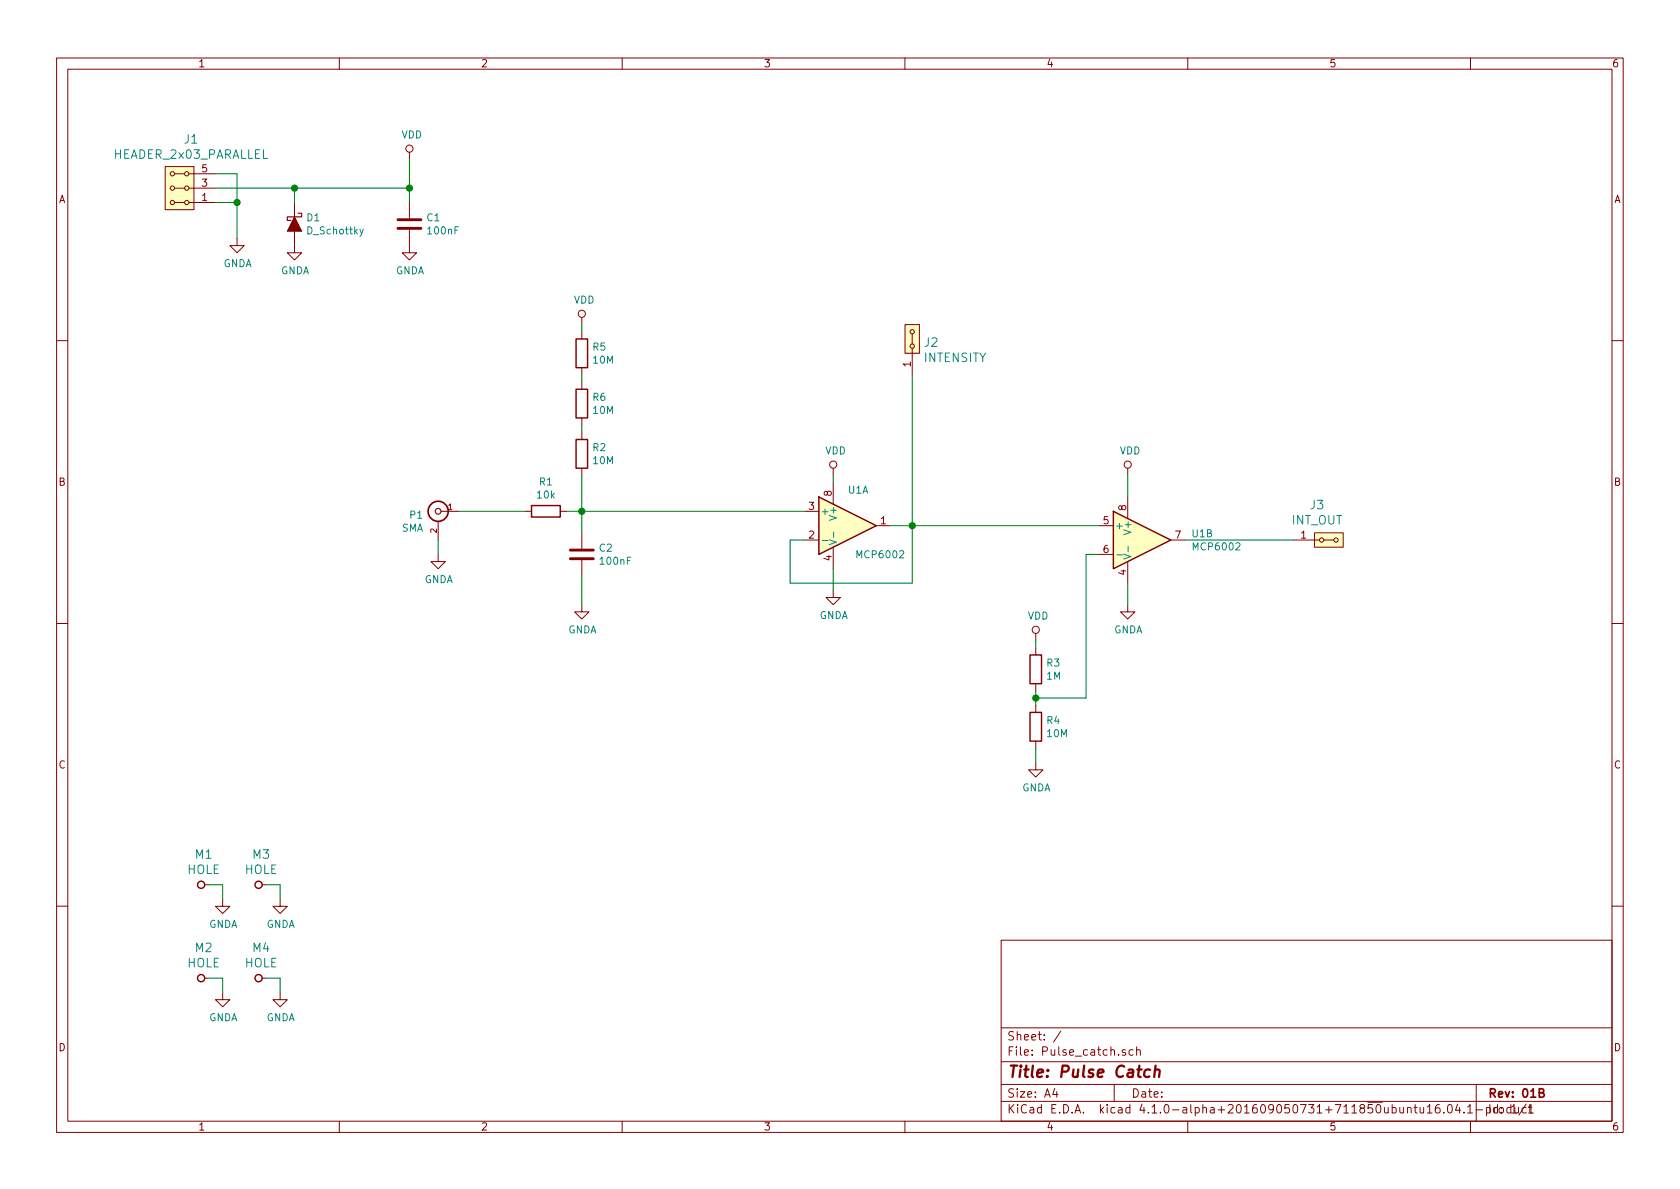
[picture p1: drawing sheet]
EESchema Schematic File Version 2
LIBS:power
LIBS:device
LIBS:transistors
LIBS:conn
LIBS:linear
LIBS:regul
LIBS:74xx
LIBS:cmos4000
LIBS:adc-dac
LIBS:memory
LIBS:xilinx
LIBS:microcontrollers
LIBS:dsp
LIBS:microchip
LIBS:analog_switches
LIBS:motorola
LIBS:texas
LIBS:intel
LIBS:audio
LIBS:interface
LIBS:digital-audio
LIBS:philips
LIBS:display
LIBS:cypress
LIBS:siliconi
LIBS:opto
LIBS:atmel
LIBS:contrib
LIBS:valves
LIBS:MLAB_HEADER
LIBS:MLAB_MECHANICAL
LIBS:Pulse_catch-cache
EELAYER 25 0
EELAYER END
$Descr A4 11693 8268
encoding utf-8
Sheet 1 1
Title "Pulse Catch"
Date ""
Rev "01B"
Comp ""
Comment1 ""
Comment2 ""
Comment3 ""
Comment4 ""
$EndDescr
$Comp
L R R1
U 1 1
P 3800 3550
F 0 "R1" V 3593 3550 50  0000 C CNN
F 1 "10k" V 3684 3550 50  0000 C CNN
F 2 "Resistors_SMD:R_0805" V 3730 3550 50  0001 C CNN
F 3 "" H 3800 3550 50  0000 C CNN
	1    3800 3550
	0    1    1    0   
$EndComp
$Comp
L C C2
U 1 1
P 4050 3850
F 0 "C2" H 4165 3896 50  0000 L CNN
F 1 "100nF" H 4165 3805 50  0000 L CNN
F 2 "Capacitors_SMD:C_0805" H 4088 3700 50  0001 C CNN
F 3 "" H 4050 3850 50  0000 C CNN
	1    4050 3850
	1    0    0    -1  
$EndComp
$Comp
L GNDA #PWR01
U 1 1
P 4050 4200
F 0 "#PWR01" H 4050 3950 50  0001 C CNN
F 1 "GNDA" H 4055 4027 50  0000 C CNN
F 2 "" H 4050 4200 50  0000 C CNN
F 3 "" H 4050 4200 50  0000 C CNN
	1    4050 4200
	1    0    0    -1  
$EndComp
$Comp
L BNC P1
U 1 1
P 3050 3550
F 0 "P1" H 3151 3526 50  0000 L CNN
F 1 "SMA" H 3151 3435 50  0000 L CNN
F 2 "Mlab_Con:SMA6251A13G50" H 3050 3550 50  0001 C CNN
F 3 "" H 3050 3550 50  0000 C CNN
	1    3050 3550
	-1   0    0    -1  
$EndComp
$Comp
L VDD #PWR02
U 1 1
P 4050 2250
F 0 "#PWR02" H 4050 2100 50  0001 C CNN
F 1 "VDD" H 4067 2423 50  0000 C CNN
F 2 "" H 4050 2250 50  0000 C CNN
F 3 "" H 4050 2250 50  0000 C CNN
	1    4050 2250
	1    0    0    -1  
$EndComp
$Comp
L MCP6002 U1
U 1 1
P 5900 3650
F 0 "U1" H 5900 3900 50  0000 L CNN
F 1 "MCP6002" H 5950 3450 50  0000 L CNN
F 2 "Housings_SSOP:MSOP-8_3x3mm_Pitch0.65mm" H 5800 3700 50  0001 C CNN
F 3 "" H 5900 3800 50  0000 C CNN
	1    5900 3650
	1    0    0    -1  
$EndComp
$Comp
L MCP6002 U1
U 2 1
P 7950 3750
F 0 "U1" H 8291 3796 50  0000 L CNN
F 1 "MCP6002" H 8291 3705 50  0000 L CNN
F 2 "Housings_SSOP:MSOP-8_3x3mm_Pitch0.65mm" H 7850 3800 50  0001 C CNN
F 3 "" H 7950 3900 50  0000 C CNN
	2    7950 3750
	1    0    0    -1  
$EndComp
$Comp
L GNDA #PWR03
U 1 1
P 5800 4100
F 0 "#PWR03" H 5800 3850 50  0001 C CNN
F 1 "GNDA" H 5805 3927 50  0000 C CNN
F 2 "" H 5800 4100 50  0000 C CNN
F 3 "" H 5800 4100 50  0000 C CNN
	1    5800 4100
	1    0    0    -1  
$EndComp
$Comp
L VDD #PWR04
U 1 1
P 5800 3300
F 0 "#PWR04" H 5800 3150 50  0001 C CNN
F 1 "VDD" H 5817 3473 50  0000 C CNN
F 2 "" H 5800 3300 50  0000 C CNN
F 3 "" H 5800 3300 50  0000 C CNN
	1    5800 3300
	1    0    0    -1  
$EndComp
$Comp
L R R3
U 1 1
P 7210 4650
F 0 "R3" H 7280 4696 50  0000 L CNN
F 1 "1M" H 7280 4605 50  0000 L CNN
F 2 "Resistors_SMD:R_0805" V 7140 4650 50  0001 C CNN
F 3 "" H 7210 4650 50  0000 C CNN
	1    7210 4650
	1    0    0    -1  
$EndComp
$Comp
L R R4
U 1 1
P 7210 5050
F 0 "R4" H 7280 5096 50  0000 L CNN
F 1 "10M" H 7280 5005 50  0000 L CNN
F 2 "Resistors_SMD:R_0805" V 7140 5050 50  0001 C CNN
F 3 "" H 7210 5050 50  0000 C CNN
	1    7210 5050
	1    0    0    -1  
$EndComp
$Comp
L VDD #PWR05
U 1 1
P 7210 4450
F 0 "#PWR05" H 7210 4300 50  0001 C CNN
F 1 "VDD" H 7227 4623 50  0000 C CNN
F 2 "" H 7210 4450 50  0000 C CNN
F 3 "" H 7210 4450 50  0000 C CNN
	1    7210 4450
	1    0    0    -1  
$EndComp
Wire Wire Line
	4050 3300 4050 3700
Connection ~ 4050 3550
Wire Wire Line
	4050 4000 4050 4200
Wire Wire Line
	5800 3300 5800 3350
Wire Wire Line
	5800 3950 5800 4100
Wire Wire Line
	3950 3550 5600 3550
Wire Wire Line
	5600 3750 5500 3750
Wire Wire Line
	5500 3750 5500 4050
Wire Wire Line
	5500 4050 6350 4050
Wire Wire Line
	6350 4050 6350 2600
$Comp
L GNDA #PWR06
U 1 1
P 7210 5300
F 0 "#PWR06" H 7210 5050 50  0001 C CNN
F 1 "GNDA" H 7215 5127 50  0000 C CNN
F 2 "" H 7210 5300 50  0000 C CNN
F 3 "" H 7210 5300 50  0000 C CNN
	1    7210 5300
	1    0    0    -1  
$EndComp
Wire Wire Line
	7210 5300 7210 5200
Wire Wire Line
	7210 4800 7210 4900
Wire Wire Line
	7210 4500 7210 4450
Wire Wire Line
	7210 4850 7560 4850
Connection ~ 7210 4850
Connection ~ 6350 3650
$Comp
L GNDA #PWR07
U 1 1
P 7850 4200
F 0 "#PWR07" H 7850 3950 50  0001 C CNN
F 1 "GNDA" H 7855 4027 50  0000 C CNN
F 2 "" H 7850 4200 50  0000 C CNN
F 3 "" H 7850 4200 50  0000 C CNN
	1    7850 4200
	1    0    0    -1  
$EndComp
$Comp
L VDD #PWR08
U 1 1
P 7850 3300
F 0 "#PWR08" H 7850 3150 50  0001 C CNN
F 1 "VDD" H 7867 3473 50  0000 C CNN
F 2 "" H 7850 3300 50  0000 C CNN
F 3 "" H 7850 3300 50  0000 C CNN
	1    7850 3300
	1    0    0    -1  
$EndComp
Wire Wire Line
	7850 3300 7850 3450
Wire Wire Line
	7850 4050 7850 4200
$Comp
L HEADER_2x03_PARALLEL J1
U 1 1
P 1250 1300
F 0 "J1" H 1169 963 60  0000 C CNN
F 1 "HEADER_2x03_PARALLEL" H 1169 1069 60  0000 C CNN
F 2 "Mlab_Pin_Headers:Straight_2x03" H 1250 1400 60  0001 C CNN
F 3 "" H 1250 1400 60  0000 C CNN
	1    1250 1300
	-1   0    0    1   
$EndComp
$Comp
L D_Schottky D1
U 1 1
P 2050 1550
F 0 "D1" V 2004 1629 50  0000 L CNN
F 1 "D_Schottky" V 2095 1629 50  0000 L CNN
F 2 "Mlab_D:Diode-SMA_Standard" H 2050 1550 50  0001 C CNN
F 3 "" H 2050 1550 50  0000 C CNN
	1    2050 1550
	0    1    1    0   
$EndComp
$Comp
L GNDA #PWR09
U 1 1
P 1650 1650
F 0 "#PWR09" H 1650 1400 50  0001 C CNN
F 1 "GNDA" H 1655 1477 50  0000 C CNN
F 2 "" H 1650 1650 50  0000 C CNN
F 3 "" H 1650 1650 50  0000 C CNN
	1    1650 1650
	1    0    0    -1  
$EndComp
Wire Wire Line
	1650 1200 1650 1650
Wire Wire Line
	1500 1400 1650 1400
Wire Wire Line
	1650 1200 1500 1200
Wire Wire Line
	1500 1300 2850 1300
Wire Wire Line
	2050 1300 2050 1400
Connection ~ 1650 1400
$Comp
L GNDA #PWR010
U 1 1
P 2050 1700
F 0 "#PWR010" H 2050 1450 50  0001 C CNN
F 1 "GNDA" H 2055 1527 50  0000 C CNN
F 2 "" H 2050 1700 50  0000 C CNN
F 3 "" H 2050 1700 50  0000 C CNN
	1    2050 1700
	1    0    0    -1  
$EndComp
$Comp
L VDD #PWR011
U 1 1
P 2850 1100
F 0 "#PWR011" H 2850 950 50  0001 C CNN
F 1 "VDD" H 2867 1273 50  0000 C CNN
F 2 "" H 2850 1100 50  0000 C CNN
F 3 "" H 2850 1100 50  0000 C CNN
	1    2850 1100
	1    0    0    -1  
$EndComp
Wire Wire Line
	2850 1100 2850 1400
Connection ~ 2050 1300
$Comp
L C C1
U 1 1
P 2850 1550
F 0 "C1" H 2965 1596 50  0000 L CNN
F 1 "100nF" H 2965 1505 50  0000 L CNN
F 2 "Capacitors_SMD:C_0805" H 2888 1400 50  0001 C CNN
F 3 "" H 2850 1550 50  0000 C CNN
	1    2850 1550
	1    0    0    -1  
$EndComp
Connection ~ 2850 1300
$Comp
L GNDA #PWR012
U 1 1
P 2850 1700
F 0 "#PWR012" H 2850 1450 50  0001 C CNN
F 1 "GNDA" H 2855 1527 50  0000 C CNN
F 2 "" H 2850 1700 50  0000 C CNN
F 3 "" H 2850 1700 50  0000 C CNN
	1    2850 1700
	1    0    0    -1  
$EndComp
$Comp
L HEADER_2x01_PARALLEL J3
U 1 1
P 9250 3750
F 0 "J3" H 9168 3997 60  0000 C CNN
F 1 "INT_OUT" H 9168 3891 60  0000 C CNN
F 2 "Mlab_Pin_Headers:Straight_1x02" H 9250 3750 60  0001 C CNN
F 3 "" H 9250 3750 60  0000 C CNN
	1    9250 3750
	1    0    0    -1  
$EndComp
Wire Wire Line
	9000 3750 8250 3750
$Comp
L HEADER_2x01_PARALLEL J2
U 1 1
P 6350 2350
F 0 "J2" V 6322 2272 60  0000 R CNN
F 1 "INTENSITY" V 6216 2272 60  0000 R CNN
F 2 "Mlab_Pin_Headers:Straight_1x02" H 6350 2350 60  0001 C CNN
F 3 "" H 6350 2350 60  0000 C CNN
	1    6350 2350
	0    -1   -1   0   
$EndComp
$Comp
L HOLE M1
U 1 1
P 1400 6150
F 0 "M1" H 1418 6364 60  0000 C CNN
F 1 "HOLE" H 1418 6258 60  0000 C CNN
F 2 "Mlab_Mechanical:MountingHole_3mm" H 1400 6150 60  0001 C CNN
F 3 "" H 1400 6150 60  0000 C CNN
	1    1400 6150
	1    0    0    -1  
$EndComp
$Comp
L GNDA #PWR013
U 1 1
P 1550 6250
F 0 "#PWR013" H 1550 6000 50  0001 C CNN
F 1 "GNDA" H 1555 6077 50  0000 C CNN
F 2 "" H 1550 6250 50  0000 C CNN
F 3 "" H 1550 6250 50  0000 C CNN
	1    1550 6250
	1    0    0    -1  
$EndComp
Wire Wire Line
	1450 6150 1550 6150
Wire Wire Line
	1550 6150 1550 6250
$Comp
L HOLE M3
U 1 1
P 1800 6150
F 0 "M3" H 1818 6364 60  0000 C CNN
F 1 "HOLE" H 1818 6258 60  0000 C CNN
F 2 "Mlab_Mechanical:MountingHole_3mm" H 1800 6150 60  0001 C CNN
F 3 "" H 1800 6150 60  0000 C CNN
	1    1800 6150
	1    0    0    -1  
$EndComp
$Comp
L GNDA #PWR014
U 1 1
P 1950 6250
F 0 "#PWR014" H 1950 6000 50  0001 C CNN
F 1 "GNDA" H 1955 6077 50  0000 C CNN
F 2 "" H 1950 6250 50  0000 C CNN
F 3 "" H 1950 6250 50  0000 C CNN
	1    1950 6250
	1    0    0    -1  
$EndComp
Wire Wire Line
	1850 6150 1950 6150
Wire Wire Line
	1950 6150 1950 6250
$Comp
L HOLE M2
U 1 1
P 1400 6800
F 0 "M2" H 1418 7014 60  0000 C CNN
F 1 "HOLE" H 1418 6908 60  0000 C CNN
F 2 "Mlab_Mechanical:MountingHole_3mm" H 1400 6800 60  0001 C CNN
F 3 "" H 1400 6800 60  0000 C CNN
	1    1400 6800
	1    0    0    -1  
$EndComp
$Comp
L GNDA #PWR015
U 1 1
P 1550 6900
F 0 "#PWR015" H 1550 6650 50  0001 C CNN
F 1 "GNDA" H 1555 6727 50  0000 C CNN
F 2 "" H 1550 6900 50  0000 C CNN
F 3 "" H 1550 6900 50  0000 C CNN
	1    1550 6900
	1    0    0    -1  
$EndComp
Wire Wire Line
	1450 6800 1550 6800
Wire Wire Line
	1550 6800 1550 6900
$Comp
L HOLE M4
U 1 1
P 1800 6800
F 0 "M4" H 1818 7014 60  0000 C CNN
F 1 "HOLE" H 1818 6908 60  0000 C CNN
F 2 "Mlab_Mechanical:MountingHole_3mm" H 1800 6800 60  0001 C CNN
F 3 "" H 1800 6800 60  0000 C CNN
	1    1800 6800
	1    0    0    -1  
$EndComp
$Comp
L GNDA #PWR016
U 1 1
P 1950 6900
F 0 "#PWR016" H 1950 6650 50  0001 C CNN
F 1 "GNDA" H 1955 6727 50  0000 C CNN
F 2 "" H 1950 6900 50  0000 C CNN
F 3 "" H 1950 6900 50  0000 C CNN
	1    1950 6900
	1    0    0    -1  
$EndComp
Wire Wire Line
	1850 6800 1950 6800
Wire Wire Line
	1950 6800 1950 6900
$Comp
L R R2
U 1 1
P 4050 3150
F 0 "R2" H 4120 3196 50  0000 L CNN
F 1 "10M" H 4120 3105 50  0000 L CNN
F 2 "Resistors_SMD:R_0805" V 3980 3150 50  0001 C CNN
F 3 "" H 4050 3150 50  0000 C CNN
	1    4050 3150
	1    0    0    -1  
$EndComp
Wire Wire Line
	3650 3550 3200 3550
$Comp
L GNDA #PWR017
U 1 1
P 3050 3850
F 0 "#PWR017" H 3050 3600 50  0001 C CNN
F 1 "GNDA" H 3055 3677 50  0000 C CNN
F 2 "" H 3050 3850 50  0000 C CNN
F 3 "" H 3050 3850 50  0000 C CNN
	1    3050 3850
	1    0    0    -1  
$EndComp
Wire Wire Line
	3050 3850 3050 3750
Wire Wire Line
	7650 3850 7560 3850
Wire Wire Line
	7560 3850 7560 4850
Wire Wire Line
	6200 3650 7650 3650
$Comp
L R R6
U 1 1
P 4050 2800
F 0 "R6" H 4120 2846 50  0000 L CNN
F 1 "10M" H 4120 2755 50  0000 L CNN
F 2 "Resistors_SMD:R_0805" V 3980 2800 50  0001 C CNN
F 3 "" H 4050 2800 50  0000 C CNN
	1    4050 2800
	1    0    0    -1  
$EndComp
$Comp
L R R5
U 1 1
P 4050 2450
F 0 "R5" H 4120 2496 50  0000 L CNN
F 1 "10M" H 4120 2405 50  0000 L CNN
F 2 "Resistors_SMD:R_0805" V 3980 2450 50  0001 C CNN
F 3 "" H 4050 2450 50  0000 C CNN
	1    4050 2450
	1    0    0    -1  
$EndComp
Wire Wire Line
	4050 3000 4050 2950
Wire Wire Line
	4050 2650 4050 2600
Wire Wire Line
	4050 2300 4050 2250
$EndSCHEMATC
